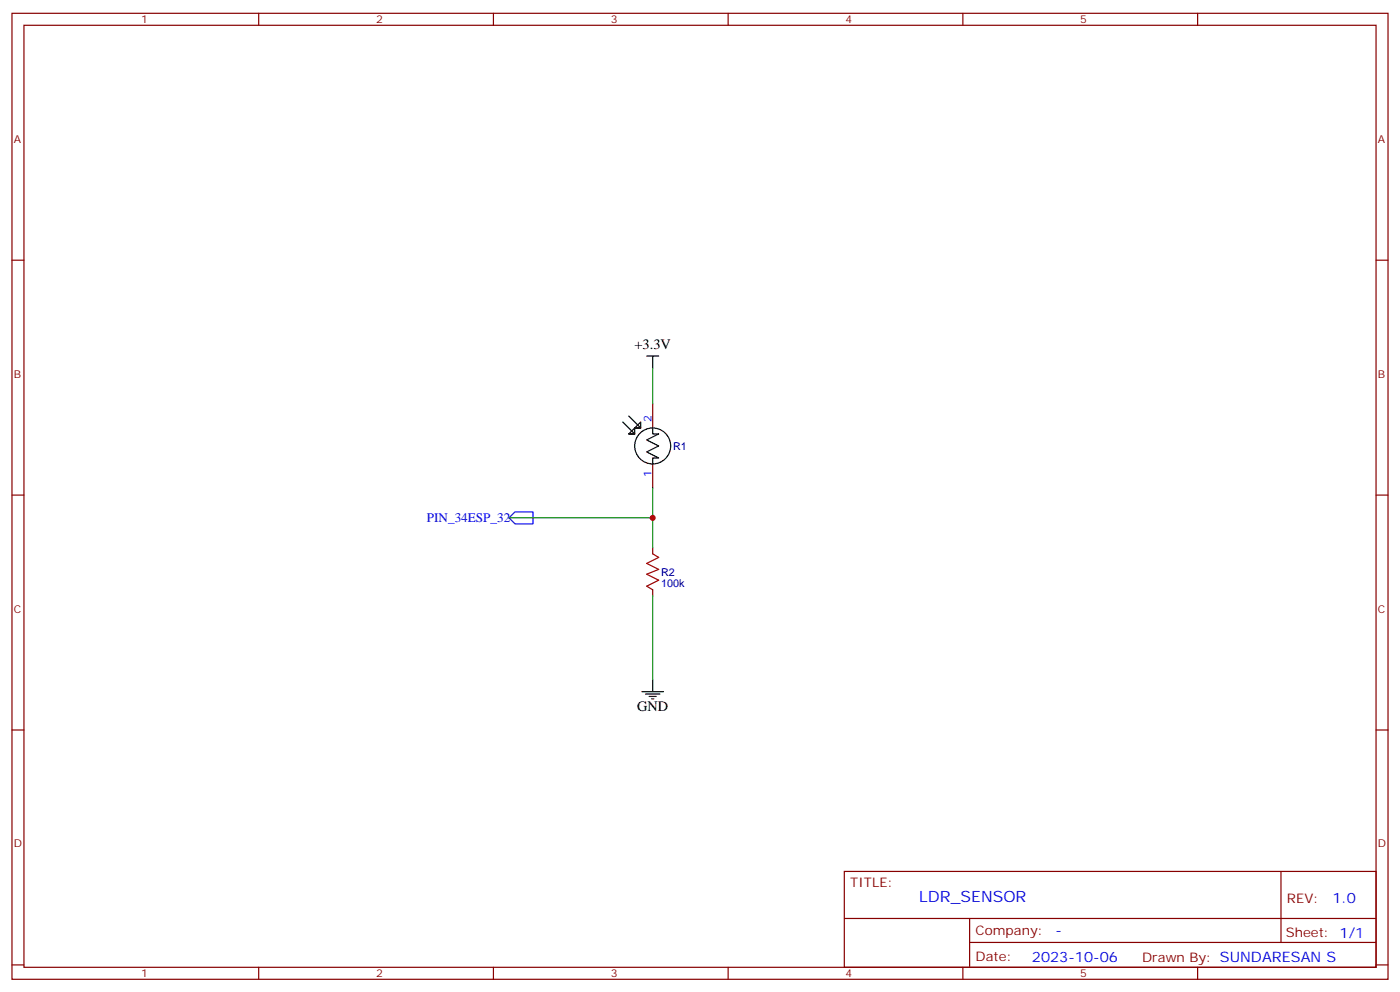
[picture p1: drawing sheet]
<svg xmlns="http://www.w3.org/2000/svg" width="412mm" height="292mm" viewBox="0 0 412 292" stroke-linecap="round" stroke-linejoin="round" font-family="sans-serif">
<g fill="none" stroke="#870000" stroke-width=".35">
<path d="M3.5 3.9h405.4v284.4h-405.4zM7.1 7.4h398.2v277.3h-398.2zM76.2 3.9v3.5M145.3 3.9v3.5M214.5 3.9v3.5M283.6 3.9v3.5M352.8 3.9v3.5M3.5 76.6h3.6M405.3 76.6h3.6M192.3 118.9v7.1M192.3 136.6v7M3.5 145.7h3.6"/>
<path d="M405.3 145.7h3.6M192.3 161.3v1.7M192.3 173.6v1.8M3.5 214.9h3.6M405.3 214.9h3.6M248.7 256.5h156.6v28.2h-156.6zM377.3 256.5v20.9M248.7 270.4h156.5M285.6 277.4h119.6M285.6 270.4v14.1M3.5 284h3.6M76.2 284.7v3.6"/>
<path d="M145.3 284.7v3.6M214.5 284.7v3.6M283.6 284.7v3.6M352.8 284.7v3.6M405.3 284h3.6"/>
</g>
<g fill="none" stroke="#000" stroke-width=".35">
<path d="M190.5 104.8h3.5M192.3 104.8v3.5M183.4 124.2l3.6 3.5h-1.8l1.8-1.7v1.7h-1.8M185.2 122.4l3.5 3.6h-1.7l1.7-1.8v1.8h-1.7M192.3 126v1.7h1.7l-3.5 1.8 3.5 1.8-3.5 1.7 3.5 1.8h-1.7v1.8M189.1 203.6h6.3M190.1 204.3h4.3M191.2 205h2.1M191.9 205.7h.7M192.3 200.1v3.5"/>
<circle cx="192.3" cy="131.3" r="5.3"/>
</g>
<path d="M192.3 163l1.7 1.1-3.5 1.7 3.5 1.8-3.5 1.4 3.5 1.8-3.5 1.7 1.8 1.1" fill="none" stroke="#a10000" stroke-width=".35"/>
<path d="M192.3 108.3v10.6M149.9 152.4h42.4M192.3 143.6v17.7M192.3 175.4v24.7" fill="none" stroke="#008700" stroke-width=".35"/>
<path d="M149.9 152.4l1.8-1.7h5.3v3.5h-5.3z" fill="none" stroke="#00f" stroke-width=".35"/>
<circle cx="192.3" cy="152.4" r=".88" fill="#c00"/>
<text font-size="4.6" fill="#00f" x="270.8" y="265.5">LDR_SENSOR</text>
<g font-size="4.2">
<text x="186.9" y="102.8">+3.3V</text>
<text x="187.7" y="209.2">GND</text>
</g>
<g font-size="4.2" fill="#00f">
<text x="392.5" y="265.8">1.0</text>
<text x="310.9" y="275.3">-</text>
<text x="304" y="283.1">2023-10-06</text>
</g>
<text font-size="3.9" fill="#00f" x="125.8" y="153.7">PIN_34ESP_32</text>
<g font-size="3.9" fill="#800">
<text x="250.5" y="261.1">TITLE:</text>
<text x="379.1" y="265.8">REV:</text>
<text x="287.4" y="275.3">Company:</text>
<text x="378.7" y="275.9">Sheet: 1/1</text>
<text x="287.4" y="283">Date:</text>
<text x="336.4" y="283.1">Drawn By: SUNDARESAN S</text>
</g>
<g font-size="3.2" fill="#800">
<text x="41.6" y="6.9">1</text>
<text x="110.8" y="6.9">2</text>
<text x="179.9" y="6.9">3</text>
<text x="249.1" y="6.9">4</text>
<text x="318.2" y="6.9">5</text>
<text x="4.1" y="42">A</text>
<text x="405.9" y="42">A</text>
<text x="4.1" y="111.2">B</text>
<text x="405.9" y="111.2">B</text>
<text x="4.1" y="180.3">C</text>
<text x="405.9" y="180.3">C</text>
<text x="4.1" y="249.4">D</text>
<text x="405.9" y="249.4">D</text>
<text x="41.6" y="287.7">1</text>
<text x="110.8" y="287.7">2</text>
<text x="179.9" y="287.7">3</text>
<text x="249.1" y="287.7">4</text>
<text x="318.2" y="287.7">5</text>
</g>
<g font-size="3.2" fill="#00f">
<text x="191.9" y="124.2" transform="rotate(-90 191.9 124.2)">2</text>
<text x="191.9" y="140.3" transform="rotate(-90 191.9 140.3)">1</text>
</g>
<g font-size="3.2" fill="#000080">
<text x="198.3" y="132.4">R1</text>
<text x="194.7" y="172.7">100k</text>
<text x="194.7" y="169.4">R2</text>
</g>
</svg>
